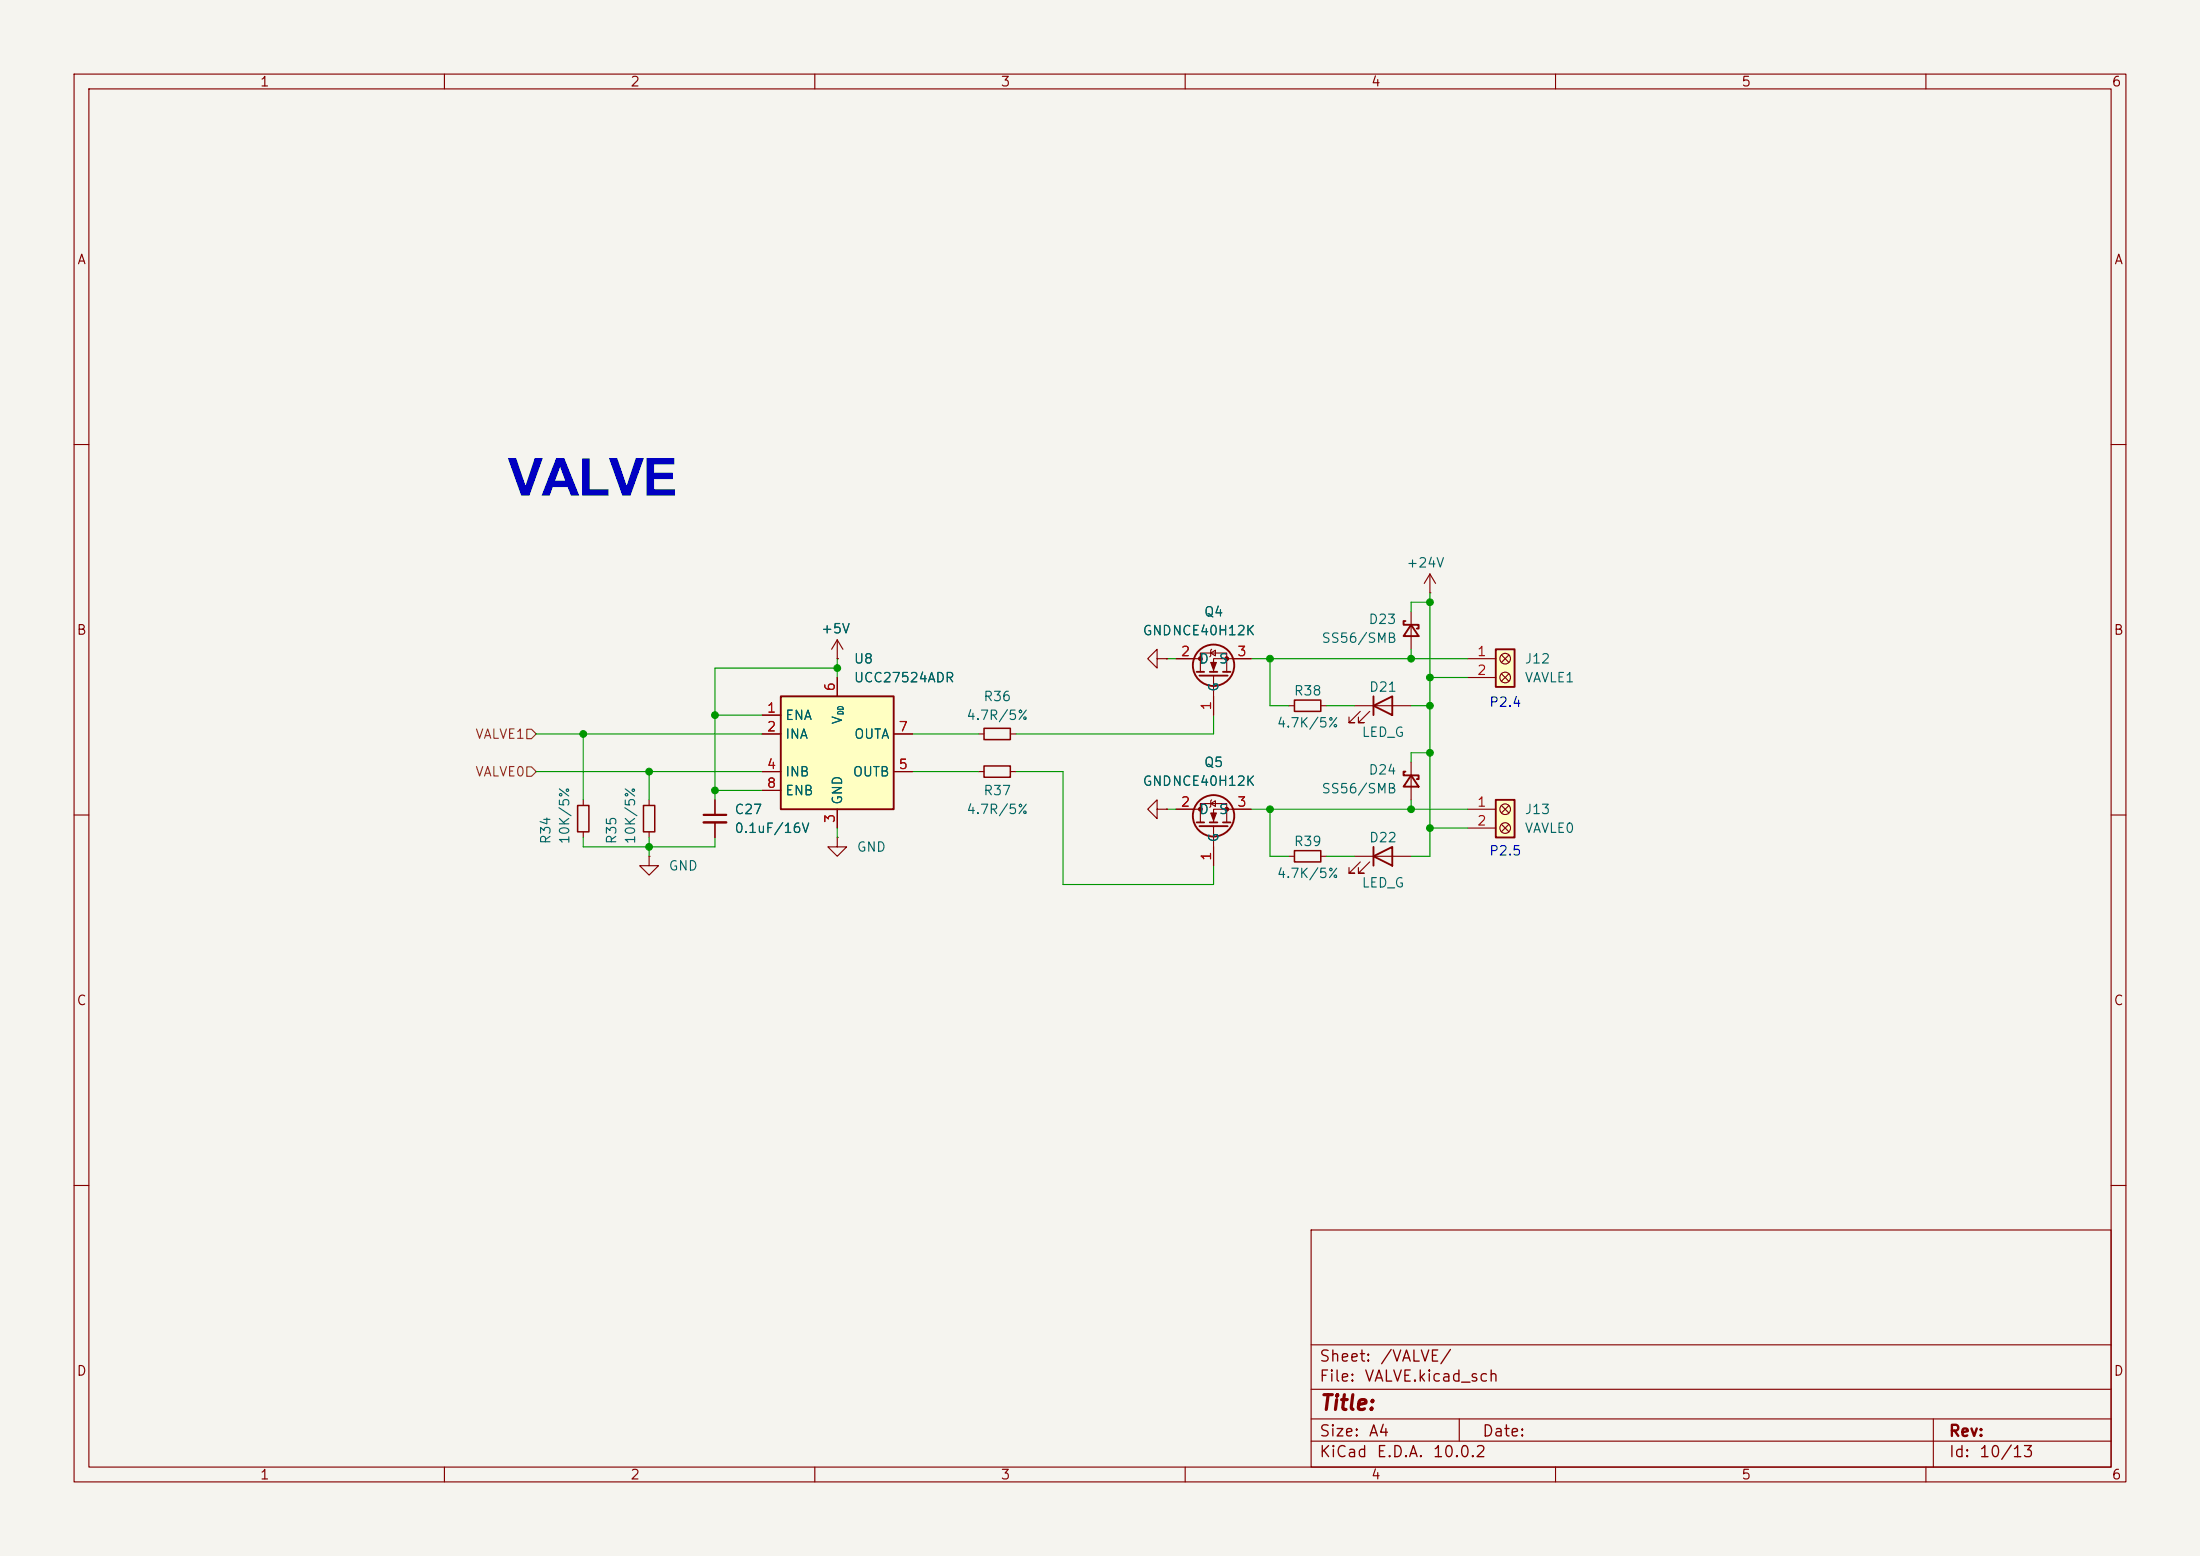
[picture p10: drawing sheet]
<svg xmlns="http://www.w3.org/2000/svg" width="297mm" height="210mm" viewBox="0 0 297 210" stroke-linecap="round" stroke-linejoin="round" font-family="sans-serif">
<path d="M0 0h297v210h-297z" fill="#f5f4ef" stroke="#f5f4ef" stroke-width=".14"/>
<g fill="none" stroke="#840000" stroke-width=".15">
<path d="M10 10h277v190h-277zM12 12h273v186h-273zM60 10v2M110 10v2M160 10v2M210 10v2M260 10v2M10 60h2M285 60h2M10 110h2M113 113v1.3h-1.2l1.2 1.3 1.3-1.3h-1.3M113 113h.1"/>
<path d="M285 110h2M10 160h2M177 166h108v32h-108zM285 160h2M60 198v2M110 198v2M160 198v2M177 194.5h108M177 191.5h108M177 187.5h108M177 181.5h108M197 191.5v3"/>
<path d="M210 198v2M260 198v2M261 191.5v6.5"/>
</g>
<path d="M201.9 108h2.6v5h-2.6z" fill="#ffffc2"/>
<g fill="none" stroke="#840000" stroke-width=".15">
<path d="M78.7 108v.7M78.7 112.3v.7M87.6 115.6v1.2h-1.2l1.2 1.3 1.3-1.3h-1.3M87.6 115.6h.1M87.6 108v.7M87.6 112.3v.7M96.5 108v2M96.5 111v2M190.5 102.9v5.1M198.1 109.2h3.8M198.1 111.8h3.8M202.7 108.7l1 1"/>
<path d="M202.7 111.3l1 1M203.7 108.7l-1 1M203.7 111.3l-1 1"/>
<circle cx="203.2" cy="109.2" r=".72"/>
<circle cx="203.2" cy="111.8" r=".72"/>
</g>
<path d="M189.7 104.1h-.2v.5h2v.6h-.2M190.5 104.6l1 1.6h-2zM201.9 108h2.6v5h-2.6z" fill="none" stroke="#840000" stroke-width=".25"/>
<path d="M78 108.7h1.5v3.6h-1.5zM86.9 108.7h1.5v3.6h-1.5z" fill="none" stroke="#840000" stroke-width=".2"/>
<path d="M95 110h3" fill="none" stroke="#840000" stroke-width=".3"/>
<path d="M95 111h3" fill="none" stroke="#840000" stroke-width=".33"/>
<path d="M105.4 94h15.2v15.2h-15.2z" fill="#ffffc2"/>
<g fill="none" stroke="#840000" stroke-width=".25">
<path d="M105.4 94h15.2v15.2h-15.2zM161.5 111h1.1M161.9 111.5h3.8M163.3 111h1M165.1 111h1"/>
<circle cx="163.8" cy="110.1" r="2.79"/>
</g>
<g fill="none" stroke="#840000" stroke-width=".15">
<path d="M102.9 96.5h2.5M102.9 99.1h2.5M113 91.4v2.6M120.6 99.1h2.6M102.9 104.1h2.5M102.9 106.7h2.5M113 109.2v2.6M120.6 104.1h2.6M158.7 109.2h3.4M162.1 111v-2.5h3.5v2.5M163.4 108.5l.7-.4v.7zM163.6 108l-.2 .1v.7l-.1 .2"/>
<path d="M163.8 111.5v5.3M168.9 109.2h-5.1v1.8"/>
</g>
<g fill="#840000" stroke="#840000" stroke-width=".15">
<path d="M163.4 109.7h.8l-.4 1z"/>
<circle cx="162.1" cy="109.2" r=".25"/>
<circle cx="165.6" cy="109.2" r=".25"/>
</g>
<path d="M201.9 87.6h2.6v5.1h-2.6z" fill="#ffffc2"/>
<g fill="none" stroke="#840000" stroke-width=".15">
<path d="M193 77.5l.8 1.2M193 77.5l-.7 1.2M193 77.5v2.5M102.9 99.1h2.5M102.9 96.5h2.5M113 88.9h.1M113 86.4l.8 1.2M113 86.4l-.7 1.2M113 86.4v2.5M113 91.4v2.6M120.6 99.1h2.6M132.1 99.1h.7"/>
<path d="M136.4 99.1h.8M156.2 88.9v1.3l-1.3-1.3 1.3-1.3v1.3h1.3M157.5 88.9h.1M158.7 88.9h3.4M162.1 90.7v-2.6h3.5v2.6M163.4 88.1l.7-.3v.7zM163.6 87.6l-.2 .2v.7l-.1 .1M163.8 91.2v5.3M168.9 88.9h-5.1v1.8M174 95.3h.8M178.3 95.3h.8M182.9 95.3h7.6"/>
<path d="M183.6 96l-1.5 1.5h.8h-.8v-.7M184.9 96l-1.5 1.5h.7h-.7v-.7M190.5 82.6v5M193 80h.1M198.1 88.9h3.8M198.1 91.4h3.8M202.7 88.4l1 1M202.7 90.9l1 1M203.7 88.4l-1 1M203.7 90.9l-1 1M96.5 108v2M96.5 111v2"/>
<path d="M102.9 104.1h2.5M102.9 106.7h2.5M113 109.2v2.6M120.6 104.1h2.6M132.1 104.1h.7M136.4 104.1h.8M156.2 109.2v1.3l-1.3-1.3 1.3-1.2v1.2h1.3M157.5 109.2h.1M158.7 109.2h2.6M163.8 114.3v2.5M166.4 109.2h2.5M174 115.6h.8"/>
<path d="M178.3 115.6h.8M182.9 115.6h7.6M183.6 116.3l-1.5 1.6h.8h-.8v-.8M184.9 116.3l-1.5 1.6h.7h-.7v-.8"/>
<circle cx="203.2" cy="91.4" r=".72"/>
<circle cx="203.2" cy="88.9" r=".72"/>
</g>
<g fill="none" stroke="#840000" stroke-width=".25">
<path d="M161.5 90.7h1.1M161.9 91.2h3.8M163.3 90.7h1M165.1 90.7h1M185.4 95.3l2.6-1.3v2.5zM185.4 94v2.5M189.7 83.8h-.2v.5h2v.5h-.2M190.5 84.3l1 1.6h-2zM201.9 87.6h2.6v5.1h-2.6zM185.4 115.6l2.6-1.3v2.5zM185.4 114.3v2.5"/>
<circle cx="163.8" cy="89.8" r="2.79"/>
</g>
<g fill="#840000" stroke="#840000" stroke-width=".15">
<path d="M163.4 89.4h.8l-.4 1z"/>
<circle cx="162.1" cy="88.9" r=".25"/>
<circle cx="165.6" cy="88.9" r=".25"/>
</g>
<path d="M132.8 98.3h3.6v1.5h-3.6zM174.8 94.5h3.5v1.5h-3.5zM132.8 103.4h3.6v1.5h-3.6zM174.8 114.8h3.5v1.5h-3.5z" fill="none" stroke="#840000" stroke-width=".2"/>
<path d="M71.1 98.4h.7l.6 .7-.6 .6h-.7zM71.1 103.5h.7l.6 .6-.6 .7h-.7z" fill="none" stroke="#725600" stroke-width=".15"/>
<g fill="none" stroke="#009600" stroke-width=".15">
<path d="M72.4 99.1h30.5M78.7 99.1v8.9M96.5 96.5h6.4M113 90.2h-16.5v17.8M113 88.9v2.5M123.2 99.1h8.9M157.5 88.9h1.2M163.8 96.5v2.6h-26.6M168.9 88.9h29.2M171.4 88.9v6.4h2.6M179.1 95.3h3.8M190.5 95.3h2.5"/>
<path d="M190.5 87.6v1.3M193 80v35.6h-2.5M193 91.4h5.1M193 81.3h-2.5v1.3M72.4 104.1h30.5M78.7 113v1.3h17.8v-1.3M87.6 104.1v3.9M87.6 113v2.6M96.5 106.7h6.4M113 111.8v1.2M123.2 104.1h8.9M137.2 104.1h6.3v15.3h20.3v-2.6"/>
<path d="M157.5 109.2h1.2M168.9 109.2h29.2M171.4 109.2v6.4h2.6M179.1 115.6h3.8M190.5 108v1.2M193 111.8h5.1M193 101.6h-2.5v1.3"/>
</g>
<g fill="#009600" stroke="#009600" stroke-width=".14">
<circle cx="78.7" cy="99.1" r=".46"/>
<circle cx="87.6" cy="104.1" r=".46"/>
<circle cx="113" cy="90.2" r=".46"/>
<circle cx="96.5" cy="106.7" r=".46"/>
<circle cx="87.6" cy="114.3" r=".46"/>
<circle cx="96.5" cy="96.5" r=".46"/>
<circle cx="193" cy="111.8" r=".46"/>
<circle cx="193" cy="95.3" r=".46"/>
<circle cx="193" cy="91.4" r=".46"/>
<circle cx="190.5" cy="109.2" r=".46"/>
<circle cx="193" cy="101.6" r=".46"/>
<circle cx="193" cy="81.3" r=".46"/>
<circle cx="190.5" cy="88.9" r=".46"/>
<circle cx="171.4" cy="88.9" r=".46"/>
<circle cx="171.4" cy="109.2" r=".46"/>
</g>
<text font-size="7.1" fill="#0000c2" x="68.6" y="66.9">VALVE</text>
<text font-size="2" fill="#840000" x="178" y="190.8">Title:</text>
<g font-size="1.5" fill="#840000">
<text x="178" y="184.2">Sheet:</text>
<text x="186.2" y="184.2">/VALVE/</text>
<text x="178" y="186.9">File:</text>
<text x="184.1" y="186.9">VALVE.kicad_sch</text>
<text x="178" y="197.1">KiCad</text>
<text x="178" y="194.3">Size:</text>
<text x="184.7" y="194.3">A4</text>
<text x="185.7" y="197.1">E.D.A.</text>
<text x="193.3" y="197.1">10.0.2</text>
<text x="200" y="194.3">Date:</text>
<text x="263" y="194.3">Rev:</text>
<text x="263" y="197.1">Id:</text>
<text x="267.1" y="197.1">10/13</text>
</g>
<g font-size="1.3" fill="#840000">
<text x="35" y="12">1</text>
<text x="85" y="12">2</text>
<text x="135" y="12">3</text>
<text x="185" y="12">4</text>
<text x="235" y="12">5</text>
<text x="285" y="12">6</text>
<text x="10.3" y="36">A</text>
<text x="285.3" y="36">A</text>
<text x="10.3" y="86">B</text>
<text x="285.3" y="86">B</text>
<text x="10.3" y="136">C</text>
<text x="285.3" y="136">C</text>
<text x="10.3" y="186">D</text>
<text x="285.3" y="186">D</text>
<text x="35" y="200">1</text>
<text x="85" y="200">2</text>
<text x="135" y="200">3</text>
<text x="185" y="200">4</text>
<text x="235" y="200">5</text>
<text x="285" y="200">6</text>
</g>
<g font-size="1.3" fill="#006464">
<text x="189.8" y="76.9">+24V</text>
<text x="162.5" y="83.5">Q4</text>
<text x="110.8" y="85.8">+5V</text>
<text x="115.2" y="89.9">U8</text>
<text x="154.2" y="86.1">GNDNCE40H12K</text>
<text x="161.8" y="89.9">D</text>
<text x="164.4" y="89.9">S</text>
<text x="178.3" y="87.1">SS56/SMB</text>
<text x="184.7" y="84.5">D23</text>
<text x="205.7" y="89.9">J12</text>
<text x="115.2" y="92.4">UCC27524ADR</text>
<text x="132.7" y="95">R36</text>
<text x="164.8" y="93.5" transform="rotate(-90 164.8 93.5)">G</text>
<text x="174.6" y="94.2">R38</text>
<text x="184.7" y="93.7">D21</text>
<text x="205.7" y="92.4">VAVLE1</text>
<text x="105.9" y="97.5">ENA</text>
<text x="105.9" y="100">INA</text>
<text x="114" y="97.9" transform="rotate(-90 114 97.9)">V</text>
<text x="115.2" y="100">OUTA</text>
<text x="130.4" y="97.5">4.7R/5%</text>
<text x="172.3" y="98.5">4.7K/5%</text>
<text x="183.7" y="99.8">LED_G</text>
<text x="105.9" y="105.1">INB</text>
<text x="105.9" y="107.7">ENB</text>
<text x="115" y="105.1">OUTB</text>
<text x="132.7" y="107.7">R37</text>
<text x="154.2" y="106.4">GNDNCE40H12K</text>
<text x="162.5" y="103.8">Q5</text>
<text x="178.3" y="107.4">SS56/SMB</text>
<text x="184.7" y="104.9">D24</text>
<text x="99.1" y="112.7">0.1uF/16V</text>
<text x="99.1" y="110.2">C27</text>
<text x="114" y="108.7" transform="rotate(-90 114 108.7)">GND</text>
<text x="130.4" y="110.2">4.7R/5%</text>
<text x="161.8" y="110.2">D</text>
<text x="164.4" y="110.2">S</text>
<text x="164.8" y="113.8" transform="rotate(-90 164.8 113.8)">G</text>
<text x="205.7" y="110.2">J13</text>
<text x="205.7" y="112.7">VAVLE0</text>
<text x="74.6" y="114" transform="rotate(-90 74.6 114)">R34</text>
<text x="77.2" y="114" transform="rotate(-90 77.2 114)">10K/5%</text>
<text x="83.5" y="114" transform="rotate(-90 83.5 114)">R35</text>
<text x="86.1" y="114" transform="rotate(-90 86.1 114)">10K/5%</text>
<text x="90.2" y="117.8">GND</text>
<text x="115.6" y="115.3">GND</text>
<text x="172.3" y="118.8">4.7K/5%</text>
<text x="174.6" y="114.5">R39</text>
<text x="184.7" y="114">D22</text>
<text x="183.7" y="120.1">LED_G</text>
</g>
<g font-size="1.3" fill="#a90000">
<text x="159.3" y="88.9">2</text>
<text x="166.9" y="88.9">3</text>
<text x="199.3" y="88.9">1</text>
<text x="113" y="93.4" transform="rotate(-90 113 93.4)">6</text>
<text x="163.8" y="96" transform="rotate(-90 163.8 96)">1</text>
<text x="199.3" y="91.4">2</text>
<text x="103.4" y="96.5">1</text>
<text x="103.4" y="99">2</text>
<text x="121.2" y="99">7</text>
<text x="103.4" y="104.1">4</text>
<text x="103.4" y="106.7">8</text>
<text x="121.2" y="104.1">5</text>
<text x="113" y="111.2" transform="rotate(-90 113 111.2)">3</text>
<text x="159.3" y="109.2">2</text>
<text x="166.9" y="109.2">3</text>
<text x="199.3" y="109.2">1</text>
<text x="199.3" y="111.7">2</text>
<text x="163.8" y="116.3" transform="rotate(-90 163.8 116.3)">1</text>
</g>
<g font-size="1.3" fill="#0000c2">
<text x="201" y="95.7">P2.4</text>
<text x="201" y="115.8">P2.5</text>
</g>
<g font-size="1.3" fill="#725600">
<text x="64.1" y="100">VALVE1</text>
<text x="64.1" y="105.1">VALVE0</text>
</g>
<text font-size=".8" fill="#006464" x="114.1" y="96.6" transform="rotate(-90 114.1 96.6)">DD</text>
</svg>
